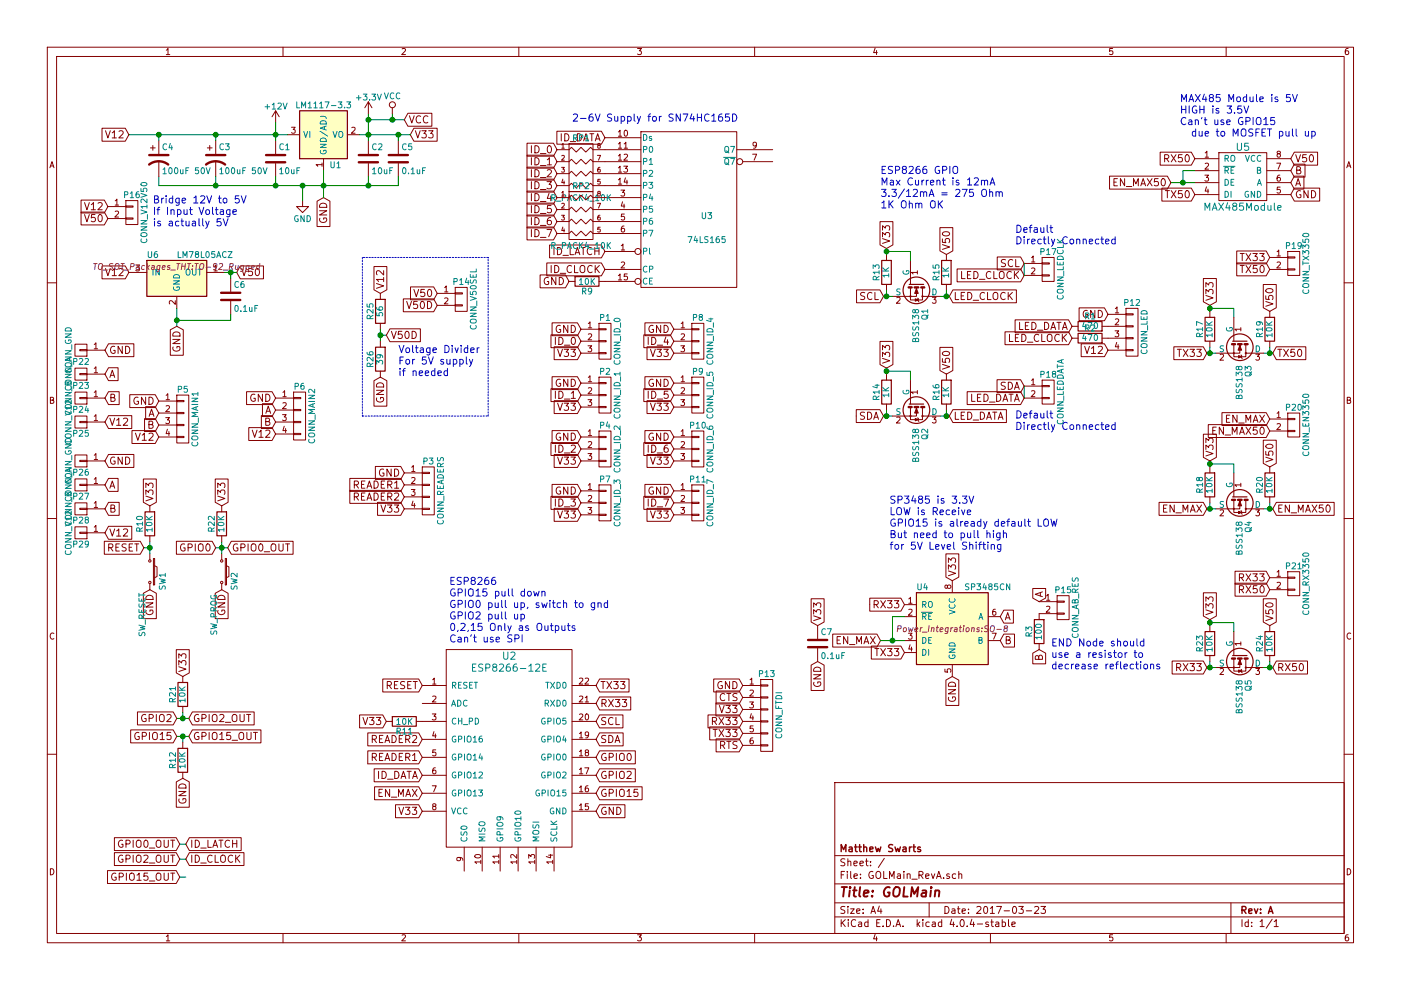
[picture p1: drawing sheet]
EESchema Schematic File Version 2
LIBS:power
LIBS:device
LIBS:transistors
LIBS:conn
LIBS:linear
LIBS:regul
LIBS:74xx
LIBS:cmos4000
LIBS:adc-dac
LIBS:memory
LIBS:xilinx
LIBS:microcontrollers
LIBS:dsp
LIBS:microchip
LIBS:analog_switches
LIBS:motorola
LIBS:texas
LIBS:intel
LIBS:audio
LIBS:interface
LIBS:digital-audio
LIBS:philips
LIBS:display
LIBS:cypress
LIBS:siliconi
LIBS:opto
LIBS:atmel
LIBS:contrib
LIBS:valves
LIBS:myParts
LIBS:GOLMain_RevA-cache
EELAYER 25 0
EELAYER END
$Descr A4 11693 8268
encoding utf-8
Sheet 1 1
Title "GOLMain"
Date "2017-03-23"
Rev "A"
Comp "Matthew Swarts"
Comment1 ""
Comment2 ""
Comment3 ""
Comment4 ""
$EndDescr
$Comp
L ESP8266-12E U2
U 1 1
P 4250 5925
F 0 "U2" H 4250 6375 60  0000 C CNN
F 1 "ESP8266-12E" H 4250 6275 60  0000 C CNN
F 2 "ESP8266:ESP-12E" H 4250 5925 60  0001 C CNN
F 3 "" H 4250 5925 60  0000 C CNN
	1    4250 5925
	1    0    0    -1  
$EndComp
$Comp
L LM1117-3.3 U1
U 1 1
P 2700 1125
F 0 "U1" H 2800 875 50  0000 C CNN
F 1 "LM1117-3.3" H 2700 1375 50  0000 C CNN
F 2 "TO_SOT_Packages_SMD:SOT-223" H 2700 1125 50  0001 C CNN
F 3 "" H 2700 1125 50  0000 C CNN
	1    2700 1125
	1    0    0    -1  
$EndComp
$Comp
L 74LS165 U3
U 1 1
P 5750 1750
F 0 "U3" H 5900 1700 50  0000 C CNN
F 1 "74LS165" H 5900 1500 50  0000 C CNN
F 2 "Housings_SOIC:SOIC-16_3.9x9.9mm_Pitch1.27mm" H 5750 1750 50  0001 C CNN
F 3 "" H 5750 1750 50  0000 C CNN
	1    5750 1750
	1    0    0    -1  
$EndComp
Text GLabel 4975 5725 2    60   Input ~ 0
TX33
Text GLabel 4975 5875 2    60   Input ~ 0
RX33
Text GLabel 1075 1125 0    60   Input ~ 0
V12
Text GLabel 3425 1125 2    60   Input ~ 0
V33
Text GLabel 2700 1650 3    60   Input ~ 0
GND
$Comp
L C C2
U 1 1
P 3075 1325
F 0 "C2" H 3100 1425 50  0000 L CNN
F 1 "10uF" H 3100 1225 50  0000 L CNN
F 2 "Capacitors_SMD:C_1206" H 3113 1175 50  0001 C CNN
F 3 "" H 3075 1325 50  0000 C CNN
	1    3075 1325
	1    0    0    -1  
$EndComp
$Comp
L C C1
U 1 1
P 2300 1325
F 0 "C1" H 2325 1425 50  0000 L CNN
F 1 "10uF" H 2325 1225 50  0000 L CNN
F 2 "Capacitors_SMD:C_1206" H 2338 1175 50  0001 C CNN
F 3 "" H 2300 1325 50  0000 C CNN
	1    2300 1325
	1    0    0    -1  
$EndComp
Text GLabel 5050 2100 0    60   Input ~ 0
ID_LATCH
$Comp
L R R9
U 1 1
P 4900 2350
F 0 "R9" V 4980 2350 50  0000 C CNN
F 1 "10K" V 4900 2350 50  0000 C CNN
F 2 "Resistors_SMD:R_1206" V 4830 2350 50  0001 C CNN
F 3 "" H 4900 2350 50  0000 C CNN
	1    4900 2350
	0    1    1    0   
$EndComp
Text GLabel 4750 2350 0    60   Input ~ 0
GND
Text GLabel 5050 1150 0    60   Input ~ 0
ID_DATA
Text GLabel 5050 2250 0    60   Input ~ 0
ID_CLOCK
Text GLabel 4650 1250 0    60   Input ~ 0
ID_0
Text GLabel 4650 1350 0    60   Input ~ 0
ID_1
Text GLabel 4650 1450 0    60   Input ~ 0
ID_2
Text GLabel 4650 1550 0    60   Input ~ 0
ID_3
Text GLabel 4650 1650 0    60   Input ~ 0
ID_4
Text GLabel 4650 1750 0    60   Input ~ 0
ID_5
Text GLabel 4650 1850 0    60   Input ~ 0
ID_6
Text GLabel 4650 1950 0    60   Input ~ 0
ID_7
Text GLabel 3375 1000 2    60   Input ~ 0
VCC
Text GLabel 3525 6775 0    60   Input ~ 0
V33
Text GLabel 4975 6775 2    60   Input ~ 0
GND
Text GLabel 8950 2725 0    60   Input ~ 0
LED_DATA
Text GLabel 8950 2825 0    60   Input ~ 0
LED_CLOCK
Text GLabel 9250 2625 0    60   Input ~ 0
GND
Text GLabel 4975 6175 2    60   Input ~ 0
SDA
Text GLabel 4975 6025 2    60   Input ~ 0
SCL
Text GLabel 3525 6325 0    60   Input ~ 0
READER1
Text GLabel 3525 6175 0    60   Input ~ 0
READER2
Text GLabel 1550 7050 2    60   Input ~ 0
ID_LATCH
Text GLabel 1550 7175 2    60   Input ~ 0
ID_CLOCK
Text GLabel 3525 6475 0    60   Input ~ 0
ID_DATA
$Comp
L R R11
U 1 1
P 3375 6025
F 0 "R11" V 3455 6025 50  0000 C CNN
F 1 "10K" V 3375 6025 50  0000 C CNN
F 2 "Resistors_SMD:R_1206" V 3305 6025 50  0001 C CNN
F 3 "" H 3375 6025 50  0000 C CNN
	1    3375 6025
	0    1    1    0   
$EndComp
Text GLabel 3225 6025 0    60   Input ~ 0
V33
$Comp
L R R12
U 1 1
P 1525 6350
F 0 "R12" V 1605 6350 50  0000 C CNN
F 1 "10K" V 1525 6350 50  0000 C CNN
F 2 "Resistors_SMD:R_1206" V 1455 6350 50  0001 C CNN
F 3 "" H 1525 6350 50  0000 C CNN
	1    1525 6350
	-1   0    0    1   
$EndComp
Text GLabel 1525 6500 3    60   Input ~ 0
GND
$Comp
L R R10
U 1 1
P 1250 4375
F 0 "R10" V 1330 4375 50  0000 C CNN
F 1 "10K" V 1250 4375 50  0000 C CNN
F 2 "Resistors_SMD:R_1206" V 1180 4375 50  0001 C CNN
F 3 "" H 1250 4375 50  0000 C CNN
	1    1250 4375
	-1   0    0    1   
$EndComp
Text GLabel 1250 4225 1    60   Input ~ 0
V33
$Comp
L +3.3V #PWR01
U 1 1
P 3075 950
F 0 "#PWR01" H 3075 800 50  0001 C CNN
F 1 "+3.3V" H 3075 1090 50  0000 C CNN
F 2 "" H 3075 950 50  0000 C CNN
F 3 "" H 3075 950 50  0000 C CNN
	1    3075 950 
	1    0    0    -1  
$EndComp
$Comp
L GND #PWR02
U 1 1
P 2525 1675
F 0 "#PWR02" H 2525 1425 50  0001 C CNN
F 1 "GND" H 2525 1525 50  0000 C CNN
F 2 "" H 2525 1675 50  0000 C CNN
F 3 "" H 2525 1675 50  0000 C CNN
	1    2525 1675
	1    0    0    -1  
$EndComp
$Comp
L +12V #PWR03
U 1 1
P 2300 1025
F 0 "#PWR03" H 2300 875 50  0001 C CNN
F 1 "+12V" H 2300 1165 50  0000 C CNN
F 2 "" H 2300 1025 50  0000 C CNN
F 3 "" H 2300 1025 50  0000 C CNN
	1    2300 1025
	1    0    0    -1  
$EndComp
$Comp
L VCC #PWR04
U 1 1
P 3275 950
F 0 "#PWR04" H 3275 800 50  0001 C CNN
F 1 "VCC" H 3275 1100 50  0000 C CNN
F 2 "" H 3275 950 50  0000 C CNN
F 3 "" H 3275 950 50  0000 C CNN
	1    3275 950 
	1    0    0    -1  
$EndComp
Text GLabel 1850 4925 3    60   Input ~ 0
GND
Text GLabel 1250 4925 3    60   Input ~ 0
GND
$Comp
L BSS138 Q1
U 1 1
P 7650 2375
F 0 "Q1" H 7850 2450 50  0000 L CNN
F 1 "BSS138" H 7850 2375 50  0000 L CNN
F 2 "TO_SOT_Packages_SMD:SOT-23" H 7850 2300 50  0001 L CIN
F 3 "" H 7650 2375 50  0000 L CNN
	1    7650 2375
	0    1    1    0   
$EndComp
Text GLabel 7925 2475 2    60   Input ~ 0
LED_CLOCK
Text GLabel 7925 3475 2    60   Input ~ 0
LED_DATA
Text GLabel 7375 2475 0    60   Input ~ 0
SCL
Text GLabel 7375 3475 0    60   Input ~ 0
SDA
$Comp
L R R13
U 1 1
P 7400 2275
F 0 "R13" V 7480 2275 50  0000 C CNN
F 1 "1K" V 7400 2275 50  0000 C CNN
F 2 "Resistors_SMD:R_1206" V 7330 2275 50  0001 C CNN
F 3 "" H 7400 2275 50  0000 C CNN
	1    7400 2275
	-1   0    0    1   
$EndComp
$Comp
L R R15
U 1 1
P 7900 2275
F 0 "R15" V 7980 2275 50  0000 C CNN
F 1 "1K" V 7900 2275 50  0000 C CNN
F 2 "Resistors_SMD:R_1206" V 7830 2275 50  0001 C CNN
F 3 "" H 7900 2275 50  0000 C CNN
	1    7900 2275
	-1   0    0    1   
$EndComp
Text GLabel 7400 2075 1    60   Input ~ 0
V33
Text GLabel 7900 2125 1    60   Input ~ 0
V50
$Comp
L BSS138 Q2
U 1 1
P 7650 3375
F 0 "Q2" H 7850 3450 50  0000 L CNN
F 1 "BSS138" H 7850 3375 50  0000 L CNN
F 2 "TO_SOT_Packages_SMD:SOT-23" H 7850 3300 50  0001 L CIN
F 3 "" H 7650 3375 50  0000 L CNN
	1    7650 3375
	0    1    1    0   
$EndComp
$Comp
L R R14
U 1 1
P 7400 3275
F 0 "R14" V 7480 3275 50  0000 C CNN
F 1 "1K" V 7400 3275 50  0000 C CNN
F 2 "Resistors_SMD:R_1206" V 7330 3275 50  0001 C CNN
F 3 "" H 7400 3275 50  0000 C CNN
	1    7400 3275
	-1   0    0    1   
$EndComp
$Comp
L R R16
U 1 1
P 7900 3275
F 0 "R16" V 7980 3275 50  0000 C CNN
F 1 "1K" V 7900 3275 50  0000 C CNN
F 2 "Resistors_SMD:R_1206" V 7830 3275 50  0001 C CNN
F 3 "" H 7900 3275 50  0000 C CNN
	1    7900 3275
	-1   0    0    1   
$EndComp
Text GLabel 7400 3075 1    60   Input ~ 0
V33
Text GLabel 7900 3125 1    60   Input ~ 0
V50
$Comp
L CP1 C3
U 1 1
P 1800 1325
F 0 "C3" H 1825 1425 50  0000 L CNN
F 1 "100uF 50V" H 1825 1225 50  0000 L CNN
F 2 "Capacitors_ThroughHole:C_Radial_D8_L13_P3.8" H 1800 1325 50  0001 C CNN
F 3 "" H 1800 1325 50  0000 C CNN
	1    1800 1325
	1    0    0    -1  
$EndComp
$Comp
L SP3485CN U4
U 1 1
P 7950 5250
F 0 "U4" H 7650 5600 50  0000 L CNN
F 1 "SP3485CN" H 8050 5600 50  0000 L CNN
F 2 "Power_Integrations:SO-8" H 7950 5250 50  0000 C CIN
F 3 "" H 7950 5250 50  0000 C CNN
	1    7950 5250
	1    0    0    -1  
$EndComp
$Comp
L CONN_01X04 P5
U 1 1
P 1525 3500
F 0 "P5" H 1525 3750 50  0000 C CNN
F 1 "CONN_MAIN1" V 1625 3500 50  0000 C CNN
F 2 "Connect:AK300-4" H 1525 3500 50  0001 C CNN
F 3 "" H 1525 3500 50  0000 C CNN
	1    1525 3500
	1    0    0    -1  
$EndComp
$Comp
L CONN_01X04 P6
U 1 1
P 2500 3475
F 0 "P6" H 2500 3725 50  0000 C CNN
F 1 "CONN_MAIN2" V 2600 3475 50  0000 C CNN
F 2 "Connect:AK300-4" H 2500 3475 50  0001 C CNN
F 3 "" H 2500 3475 50  0000 C CNN
	1    2500 3475
	1    0    0    -1  
$EndComp
Text GLabel 1325 3350 0    60   Input ~ 0
GND
Text GLabel 2300 3325 0    60   Input ~ 0
GND
Text GLabel 1325 3650 0    60   Input ~ 0
V12
Text GLabel 2300 3625 0    60   Input ~ 0
V12
$Comp
L CP1 C4
U 1 1
P 1325 1325
F 0 "C4" H 1350 1425 50  0000 L CNN
F 1 "100uF 50V" H 1350 1225 50  0000 L CNN
F 2 "Capacitors_ThroughHole:C_Radial_D8_L13_P3.8" H 1325 1325 50  0001 C CNN
F 3 "" H 1325 1325 50  0000 C CNN
	1    1325 1325
	1    0    0    -1  
$EndComp
Text GLabel 1325 3450 0    60   Input ~ 0
A
Text GLabel 1325 3550 0    60   Input ~ 0
B
Text GLabel 2300 3425 0    60   Input ~ 0
A
Text GLabel 2300 3525 0    60   Input ~ 0
B
Text GLabel 8350 5150 2    60   Input ~ 0
A
Text GLabel 8350 5350 2    60   Input ~ 0
B
Text GLabel 7950 4850 1    60   Input ~ 0
V33
$Comp
L BSS138 Q3
U 1 1
P 10350 2850
F 0 "Q3" H 10550 2925 50  0000 L CNN
F 1 "BSS138" H 10550 2850 50  0000 L CNN
F 2 "TO_SOT_Packages_SMD:SOT-23" H 10550 2775 50  0001 L CIN
F 3 "" H 10350 2850 50  0000 L CNN
	1    10350 2850
	0    1    1    0   
$EndComp
$Comp
L R R17
U 1 1
P 10100 2750
F 0 "R17" V 10180 2750 50  0000 C CNN
F 1 "10K" V 10100 2750 50  0000 C CNN
F 2 "Resistors_SMD:R_1206" V 10030 2750 50  0001 C CNN
F 3 "" H 10100 2750 50  0000 C CNN
	1    10100 2750
	-1   0    0    1   
$EndComp
$Comp
L R R19
U 1 1
P 10600 2750
F 0 "R19" V 10680 2750 50  0000 C CNN
F 1 "10K" V 10600 2750 50  0000 C CNN
F 2 "Resistors_SMD:R_1206" V 10530 2750 50  0001 C CNN
F 3 "" H 10600 2750 50  0000 C CNN
	1    10600 2750
	-1   0    0    1   
$EndComp
Text GLabel 10100 2550 1    60   Input ~ 0
V33
Text GLabel 10600 2600 1    60   Input ~ 0
V50
Text GLabel 10075 2950 0    60   Input ~ 0
TX33
Text GLabel 10625 2950 2    60   Input ~ 0
TX50
$Comp
L BSS138 Q4
U 1 1
P 10350 4150
F 0 "Q4" H 10550 4225 50  0000 L CNN
F 1 "BSS138" H 10550 4150 50  0000 L CNN
F 2 "TO_SOT_Packages_SMD:SOT-23" H 10550 4075 50  0001 L CIN
F 3 "" H 10350 4150 50  0000 L CNN
	1    10350 4150
	0    1    1    0   
$EndComp
$Comp
L R R18
U 1 1
P 10100 4050
F 0 "R18" V 10180 4050 50  0000 C CNN
F 1 "10K" V 10100 4050 50  0000 C CNN
F 2 "Resistors_SMD:R_1206" V 10030 4050 50  0001 C CNN
F 3 "" H 10100 4050 50  0000 C CNN
	1    10100 4050
	-1   0    0    1   
$EndComp
$Comp
L R R20
U 1 1
P 10600 4050
F 0 "R20" V 10680 4050 50  0000 C CNN
F 1 "10K" V 10600 4050 50  0000 C CNN
F 2 "Resistors_SMD:R_1206" V 10530 4050 50  0001 C CNN
F 3 "" H 10600 4050 50  0000 C CNN
	1    10600 4050
	-1   0    0    1   
$EndComp
Text GLabel 10100 3850 1    60   Input ~ 0
V33
Text GLabel 10600 3900 1    60   Input ~ 0
V50
Text GLabel 10075 4250 0    60   Input ~ 0
EN_MAX
Text GLabel 10625 4250 2    60   Input ~ 0
EN_MAX50
Text GLabel 7550 5050 0    60   Input ~ 0
RX33
Text GLabel 7550 5450 0    60   Input ~ 0
TX33
Text GLabel 7350 5350 0    60   Input ~ 0
EN_MAX
Text GLabel 7950 5650 3    60   Input ~ 0
GND
Text Notes 4775 1025 0    60   ~ 0
2-6V Supply for SN74HC165D
Text Notes 3750 5375 0    60   ~ 0
ESP8266\nGPIO15 pull down\nGPIO0 pull up, switch to gnd\nGPIO2 pull up\n0,2,15 Only as Outputs\nCan't use SPI
$Comp
L R R21
U 1 1
P 1525 5800
F 0 "R21" V 1605 5800 50  0000 C CNN
F 1 "10K" V 1525 5800 50  0000 C CNN
F 2 "Resistors_SMD:R_1206" V 1455 5800 50  0001 C CNN
F 3 "" H 1525 5800 50  0000 C CNN
	1    1525 5800
	-1   0    0    1   
$EndComp
Text GLabel 1525 5650 1    60   Input ~ 0
V33
$Comp
L R R22
U 1 1
P 1850 4375
F 0 "R22" V 1930 4375 50  0000 C CNN
F 1 "10K" V 1850 4375 50  0000 C CNN
F 2 "Resistors_SMD:R_1206" V 1780 4375 50  0001 C CNN
F 3 "" H 1850 4375 50  0000 C CNN
	1    1850 4375
	-1   0    0    1   
$EndComp
Text GLabel 1850 4225 1    60   Input ~ 0
V33
Text GLabel 4975 6325 2    60   Input ~ 0
GPIO0
Text GLabel 1800 4575 0    60   Input ~ 0
GPIO0
$Comp
L SW_PUSH_SMALL_H SW2
U 1 1
P 1850 4775
F 0 "SW2" H 1930 4885 50  0000 C CNN
F 1 "SW_PROG" H 2210 4715 50  0000 C CNN
F 2 "Buttons_Switches_ThroughHole:SW_PUSH_SMALL" H 1850 4975 50  0001 C CNN
F 3 "" H 1850 4975 50  0000 C CNN
	1    1850 4775
	0    1    1    0   
$EndComp
Text GLabel 1200 4575 0    60   Input ~ 0
RESET
$Comp
L SW_PUSH_SMALL_H SW1
U 1 1
P 1250 4775
F 0 "SW1" H 1330 4885 50  0000 C CNN
F 1 "SW_RESET" H 1610 4715 50  0000 C CNN
F 2 "Buttons_Switches_ThroughHole:SW_PUSH_SMALL" H 1250 4975 50  0001 C CNN
F 3 "" H 1250 4975 50  0000 C CNN
	1    1250 4775
	0    1    1    0   
$EndComp
Text GLabel 3525 5725 0    60   Input ~ 0
RESET
Text GLabel 4975 6475 2    60   Input ~ 0
GPIO2
Text GLabel 1475 6000 0    60   Input ~ 0
GPIO2
Text GLabel 1575 6000 2    60   Input ~ 0
GPIO2_OUT
Text GLabel 4975 6625 2    60   Input ~ 0
GPIO15
Text GLabel 1475 6150 0    60   Input ~ 0
GPIO15
Text GLabel 1575 6150 2    60   Input ~ 0
GPIO15_OUT
Text GLabel 1500 7175 0    60   Input ~ 0
GPIO2_OUT
Text GLabel 1500 7325 0    60   Input ~ 0
GPIO15_OUT
Text GLabel 1900 4575 2    60   Input ~ 0
GPIO0_OUT
Text Notes 7425 4600 0    60   ~ 0
SP3485 is 3.3V\nLOW is Receive\nGPIO15 is already default LOW\nBut need to pull high\nfor 5V Level Shifting
Text GLabel 1500 7050 0    60   Input ~ 0
GPIO0_OUT
$Comp
L CONN_01X04 P12
U 1 1
P 9450 2775
F 0 "P12" H 9450 3025 50  0000 C CNN
F 1 "CONN_LED" V 9550 2775 50  0000 C CNN
F 2 "Connect:AK300-4" H 9450 2775 50  0001 C CNN
F 3 "" H 9450 2775 50  0000 C CNN
	1    9450 2775
	1    0    0    -1  
$EndComp
Text GLabel 9250 2925 0    60   Input ~ 0
V12
$Comp
L MAX485Module U5
U 1 1
P 10375 1475
F 0 "U5" H 10375 1725 60  0000 C CNN
F 1 "MAX485Module" H 10375 1225 60  0000 C CNN
F 2 "Housings_DIP:DIP-8_W7.62mm_LongPads" H 10375 1475 60  0001 C CNN
F 3 "" H 10375 1475 60  0001 C CNN
	1    10375 1475
	1    0    0    -1  
$EndComp
Text GLabel 9975 1625 0    60   Input ~ 0
TX50
Text GLabel 9975 1325 0    60   Input ~ 0
RX50
Text GLabel 9775 1525 0    60   Input ~ 0
EN_MAX50
Text Notes 9850 1150 0    60   ~ 0
MAX485 Module is 5V\nHIGH is 3.5V\nCan't use GPIO15\n  due to MOSFET pull up
$Comp
L BSS138 Q5
U 1 1
P 10350 5475
F 0 "Q5" H 10550 5550 50  0000 L CNN
F 1 "BSS138" H 10550 5475 50  0000 L CNN
F 2 "TO_SOT_Packages_SMD:SOT-23" H 10550 5400 50  0001 L CIN
F 3 "" H 10350 5475 50  0000 L CNN
	1    10350 5475
	0    1    1    0   
$EndComp
$Comp
L R R23
U 1 1
P 10100 5375
F 0 "R23" V 10180 5375 50  0000 C CNN
F 1 "10K" V 10100 5375 50  0000 C CNN
F 2 "Resistors_SMD:R_1206" V 10030 5375 50  0001 C CNN
F 3 "" H 10100 5375 50  0000 C CNN
	1    10100 5375
	-1   0    0    1   
$EndComp
$Comp
L R R24
U 1 1
P 10600 5375
F 0 "R24" V 10680 5375 50  0000 C CNN
F 1 "10K" V 10600 5375 50  0000 C CNN
F 2 "Resistors_SMD:R_1206" V 10530 5375 50  0001 C CNN
F 3 "" H 10600 5375 50  0000 C CNN
	1    10600 5375
	-1   0    0    1   
$EndComp
Text GLabel 10100 5175 1    60   Input ~ 0
V33
Text GLabel 10600 5225 1    60   Input ~ 0
V50
Text GLabel 10075 5575 0    60   Input ~ 0
RX33
Text GLabel 10625 5575 2    60   Input ~ 0
RX50
Text GLabel 3525 6625 0    60   Input ~ 0
EN_MAX
Text GLabel 10775 1525 2    60   Input ~ 0
A
Text GLabel 10775 1425 2    60   Input ~ 0
B
Text GLabel 10775 1625 2    60   Input ~ 0
GND
Text GLabel 10775 1325 2    60   Input ~ 0
V50
$Comp
L CONN_01X03 P1
U 1 1
P 5050 2850
F 0 "P1" H 5050 3050 50  0000 C CNN
F 1 "CONN_ID_0" V 5150 2850 50  0000 C CNN
F 2 "Pin_Headers:Pin_Header_Straight_1x03" H 5050 2850 50  0001 C CNN
F 3 "" H 5050 2850 50  0000 C CNN
	1    5050 2850
	1    0    0    -1  
$EndComp
Text GLabel 4850 2750 0    60   Input ~ 0
GND
Text GLabel 4850 2950 0    60   Input ~ 0
V33
Text GLabel 4850 2850 0    60   Input ~ 0
ID_0
$Comp
L CONN_01X03 P2
U 1 1
P 5050 3300
F 0 "P2" H 5050 3500 50  0000 C CNN
F 1 "CONN_ID_1" V 5150 3300 50  0000 C CNN
F 2 "Pin_Headers:Pin_Header_Straight_1x03" H 5050 3300 50  0001 C CNN
F 3 "" H 5050 3300 50  0000 C CNN
	1    5050 3300
	1    0    0    -1  
$EndComp
Text GLabel 4850 3200 0    60   Input ~ 0
GND
Text GLabel 4850 3400 0    60   Input ~ 0
V33
Text GLabel 4850 3300 0    60   Input ~ 0
ID_1
$Comp
L CONN_01X03 P4
U 1 1
P 5050 3750
F 0 "P4" H 5050 3950 50  0000 C CNN
F 1 "CONN_ID_2" V 5150 3750 50  0000 C CNN
F 2 "Pin_Headers:Pin_Header_Straight_1x03" H 5050 3750 50  0001 C CNN
F 3 "" H 5050 3750 50  0000 C CNN
	1    5050 3750
	1    0    0    -1  
$EndComp
Text GLabel 4850 3650 0    60   Input ~ 0
GND
Text GLabel 4850 3850 0    60   Input ~ 0
V33
Text GLabel 4850 3750 0    60   Input ~ 0
ID_2
$Comp
L CONN_01X03 P7
U 1 1
P 5050 4200
F 0 "P7" H 5050 4400 50  0000 C CNN
F 1 "CONN_ID_3" V 5150 4200 50  0000 C CNN
F 2 "Pin_Headers:Pin_Header_Straight_1x03" H 5050 4200 50  0001 C CNN
F 3 "" H 5050 4200 50  0000 C CNN
	1    5050 4200
	1    0    0    -1  
$EndComp
Text GLabel 4850 4100 0    60   Input ~ 0
GND
Text GLabel 4850 4300 0    60   Input ~ 0
V33
Text GLabel 4850 4200 0    60   Input ~ 0
ID_3
$Comp
L CONN_01X03 P8
U 1 1
P 5825 2850
F 0 "P8" H 5825 3050 50  0000 C CNN
F 1 "CONN_ID_4" V 5925 2850 50  0000 C CNN
F 2 "Pin_Headers:Pin_Header_Straight_1x03" H 5825 2850 50  0001 C CNN
F 3 "" H 5825 2850 50  0000 C CNN
	1    5825 2850
	1    0    0    -1  
$EndComp
Text GLabel 5625 2750 0    60   Input ~ 0
GND
Text GLabel 5625 2950 0    60   Input ~ 0
V33
Text GLabel 5625 2850 0    60   Input ~ 0
ID_4
$Comp
L CONN_01X03 P9
U 1 1
P 5825 3300
F 0 "P9" H 5825 3500 50  0000 C CNN
F 1 "CONN_ID_5" V 5925 3300 50  0000 C CNN
F 2 "Pin_Headers:Pin_Header_Straight_1x03" H 5825 3300 50  0001 C CNN
F 3 "" H 5825 3300 50  0000 C CNN
	1    5825 3300
	1    0    0    -1  
$EndComp
Text GLabel 5625 3200 0    60   Input ~ 0
GND
Text GLabel 5625 3400 0    60   Input ~ 0
V33
Text GLabel 5625 3300 0    60   Input ~ 0
ID_5
$Comp
L CONN_01X03 P10
U 1 1
P 5825 3750
F 0 "P10" H 5825 3950 50  0000 C CNN
F 1 "CONN_ID_6" V 5925 3750 50  0000 C CNN
F 2 "Pin_Headers:Pin_Header_Straight_1x03" H 5825 3750 50  0001 C CNN
F 3 "" H 5825 3750 50  0000 C CNN
	1    5825 3750
	1    0    0    -1  
$EndComp
Text GLabel 5625 3650 0    60   Input ~ 0
GND
Text GLabel 5625 3850 0    60   Input ~ 0
V33
Text GLabel 5625 3750 0    60   Input ~ 0
ID_6
$Comp
L CONN_01X03 P11
U 1 1
P 5825 4200
F 0 "P11" H 5825 4400 50  0000 C CNN
F 1 "CONN_ID_7" V 5925 4200 50  0000 C CNN
F 2 "Pin_Headers:Pin_Header_Straight_1x03" H 5825 4200 50  0001 C CNN
F 3 "" H 5825 4200 50  0000 C CNN
	1    5825 4200
	1    0    0    -1  
$EndComp
Text GLabel 5625 4100 0    60   Input ~ 0
GND
Text GLabel 5625 4300 0    60   Input ~ 0
V33
Text GLabel 5625 4200 0    60   Input ~ 0
ID_7
$Comp
L CONN_01X06 P13
U 1 1
P 6400 5975
F 0 "P13" H 6400 6325 50  0000 C CNN
F 1 "CONN_FTDI" V 6500 5975 50  0000 C CNN
F 2 "Pin_Headers:Pin_Header_Angled_1x06" H 6400 5975 50  0001 C CNN
F 3 "" H 6400 5975 50  0000 C CNN
	1    6400 5975
	1    0    0    -1  
$EndComp
Text GLabel 6200 5925 0    60   Input ~ 0
V33
Text GLabel 6200 6125 0    60   Input ~ 0
TX33
Text GLabel 6200 6025 0    60   Input ~ 0
RX33
Text GLabel 6200 5725 0    60   Input ~ 0
GND
Text GLabel 6200 5825 0    60   Input ~ 0
CTS
Text GLabel 6200 6225 0    60   Input ~ 0
RTS
Text GLabel 1075 2275 0    60   Input ~ 0
V12
Text GLabel 1475 2725 3    60   Input ~ 0
GND
Text GLabel 1975 2275 2    60   Input ~ 0
V50
$Comp
L R R25
U 1 1
P 3175 2600
F 0 "R25" V 3255 2600 50  0000 C CNN
F 1 "56" V 3175 2600 50  0000 C CNN
F 2 "Resistors_SMD:R_1206" V 3105 2600 50  0001 C CNN
F 3 "" H 3175 2600 50  0000 C CNN
	1    3175 2600
	-1   0    0    1   
$EndComp
$Comp
L R R26
U 1 1
P 3175 3000
F 0 "R26" V 3255 3000 50  0000 C CNN
F 1 "39" V 3175 3000 50  0000 C CNN
F 2 "Resistors_SMD:R_1206" V 3105 3000 50  0001 C CNN
F 3 "" H 3175 3000 50  0000 C CNN
	1    3175 3000
	-1   0    0    1   
$EndComp
Text GLabel 3225 2800 2    60   Input ~ 0
V50D
Text GLabel 3175 2450 1    60   Input ~ 0
V12
Text GLabel 3175 3150 3    60   Input ~ 0
GND
$Comp
L C C5
U 1 1
P 3325 1325
F 0 "C5" H 3350 1425 50  0000 L CNN
F 1 "0.1uF" H 3350 1225 50  0000 L CNN
F 2 "Capacitors_SMD:C_0805" H 3363 1175 50  0001 C CNN
F 3 "" H 3325 1325 50  0000 C CNN
	1    3325 1325
	1    0    0    -1  
$EndComp
$Comp
L C C6
U 1 1
P 1925 2475
F 0 "C6" H 1950 2575 50  0000 L CNN
F 1 "0.1uF" H 1950 2375 50  0000 L CNN
F 2 "Capacitors_SMD:C_0805" H 1963 2325 50  0001 C CNN
F 3 "" H 1925 2475 50  0000 C CNN
	1    1925 2475
	1    0    0    -1  
$EndComp
$Comp
L CONN_01X02 P14
U 1 1
P 3850 2500
F 0 "P14" H 3850 2650 50  0000 C CNN
F 1 "CONN_V50SEL" V 3950 2500 50  0000 C CNN
F 2 "Pin_Headers:Pin_Header_Straight_1x02" H 3850 2500 50  0001 C CNN
F 3 "" H 3850 2500 50  0000 C CNN
	1    3850 2500
	1    0    0    -1  
$EndComp
Text GLabel 3650 2550 0    60   Input ~ 0
V50D
Text GLabel 3650 2450 0    60   Input ~ 0
V50
Text Notes 3325 3150 0    60   ~ 0
Voltage Divider\nFor 5V supply\nif needed
Text Notes 7350 1750 0    60   ~ 0
ESP8266 GPIO\nMax Current is 12mA\n3.3/12mA = 275 Ohm\n1K Ohm OK
Text GLabel 3375 4250 0    60   Input ~ 0
V33
Text GLabel 3375 3950 0    60   Input ~ 0
GND
Text GLabel 3375 4050 0    60   Input ~ 0
READER1
Text GLabel 3375 4150 0    60   Input ~ 0
READER2
$Comp
L R_PACK4 RP1
U 1 1
P 4850 1600
F 0 "RP1" H 4850 2050 50  0000 C CNN
F 1 "R_PACK4_10K" H 4850 1550 50  0000 C CNN
F 2 "Resistors_SMD:R_Array_Convex_4x1206" H 4850 1600 50  0001 C CNN
F 3 "" H 4850 1600 50  0000 C CNN
	1    4850 1600
	1    0    0    -1  
$EndComp
$Comp
L R_PACK4 RP2
U 1 1
P 4850 2000
F 0 "RP2" H 4850 2450 50  0000 C CNN
F 1 "R_PACK4_10K" H 4850 1950 50  0000 C CNN
F 2 "Resistors_SMD:R_Array_Convex_4x1206" H 4850 2000 50  0001 C CNN
F 3 "" H 4850 2000 50  0000 C CNN
	1    4850 2000
	1    0    0    -1  
$EndComp
$Comp
L LM78L05ACZ U6
U 1 1
P 1475 2325
F 0 "U6" H 1275 2525 50  0000 C CNN
F 1 "LM78L05ACZ" H 1475 2525 50  0000 L CNN
F 2 "TO_SOT_Packages_THT:TO-92_Rugged" H 1475 2425 50  0000 C CIN
F 3 "" H 1475 2325 50  0000 C CNN
	1    1475 2325
	1    0    0    -1  
$EndComp
$Comp
L R R1
U 1 1
P 9100 2725
F 0 "R1" V 9180 2725 50  0000 C CNN
F 1 "470" V 9100 2725 50  0000 C CNN
F 2 "Resistors_SMD:R_1206" V 9030 2725 50  0001 C CNN
F 3 "" H 9100 2725 50  0000 C CNN
	1    9100 2725
	0    -1   -1   0   
$EndComp
$Comp
L R R2
U 1 1
P 9100 2825
F 0 "R2" V 9180 2825 50  0000 C CNN
F 1 "470" V 9100 2825 50  0000 C CNN
F 2 "Resistors_SMD:R_1206" V 9030 2825 50  0001 C CNN
F 3 "" H 9100 2825 50  0000 C CNN
	1    9100 2825
	0    -1   -1   0   
$EndComp
$Comp
L CONN_01X02 P16
U 1 1
P 1100 1775
F 0 "P16" H 1100 1925 50  0000 C CNN
F 1 "CONN_V12V50" V 1200 1775 50  0000 C CNN
F 2 "Pin_Headers:Pin_Header_Straight_1x02" H 1100 1775 50  0001 C CNN
F 3 "" H 1100 1775 50  0000 C CNN
	1    1100 1775
	1    0    0    -1  
$EndComp
Text GLabel 900  1725 0    60   Input ~ 0
V12
Text GLabel 900  1825 0    60   Input ~ 0
V50
Text Notes 1275 1900 0    60   ~ 0
Bridge 12V to 5V\nIf Input Voltage\nis actually 5V
$Comp
L CONN_01X02 P17
U 1 1
P 8750 2250
F 0 "P17" H 8750 2400 50  0000 C CNN
F 1 "CONN_LEDCLK" V 8850 2250 50  0000 C CNN
F 2 "Pin_Headers:Pin_Header_Straight_1x02" H 8750 2250 50  0001 C CNN
F 3 "" H 8750 2250 50  0000 C CNN
	1    8750 2250
	1    0    0    -1  
$EndComp
Text GLabel 8550 2200 0    60   Input ~ 0
SCL
Text GLabel 8550 2300 0    60   Input ~ 0
LED_CLOCK
$Comp
L CONN_01X02 P18
U 1 1
P 8750 3275
F 0 "P18" H 8750 3425 50  0000 C CNN
F 1 "CONN_LEDDATA" V 8850 3275 50  0000 C CNN
F 2 "Pin_Headers:Pin_Header_Straight_1x02" H 8750 3275 50  0001 C CNN
F 3 "" H 8750 3275 50  0000 C CNN
	1    8750 3275
	1    0    0    -1  
$EndComp
Text GLabel 8550 3225 0    60   Input ~ 0
SDA
Text GLabel 8550 3325 0    60   Input ~ 0
LED_DATA
$Comp
L CONN_01X02 P19
U 1 1
P 10800 2200
F 0 "P19" H 10800 2350 50  0000 C CNN
F 1 "CONN_TX3350" V 10900 2200 50  0000 C CNN
F 2 "Pin_Headers:Pin_Header_Straight_1x02" H 10800 2200 50  0001 C CNN
F 3 "" H 10800 2200 50  0000 C CNN
	1    10800 2200
	1    0    0    -1  
$EndComp
Text GLabel 10600 2150 0    60   Input ~ 0
TX33
Text GLabel 10600 2250 0    60   Input ~ 0
TX50
$Comp
L CONN_01X02 P20
U 1 1
P 10800 3550
F 0 "P20" H 10800 3700 50  0000 C CNN
F 1 "CONN_EN3350" V 10900 3550 50  0000 C CNN
F 2 "Pin_Headers:Pin_Header_Straight_1x02" H 10800 3550 50  0001 C CNN
F 3 "" H 10800 3550 50  0000 C CNN
	1    10800 3550
	1    0    0    -1  
$EndComp
$Comp
L CONN_01X02 P21
U 1 1
P 10800 4875
F 0 "P21" H 10800 5025 50  0000 C CNN
F 1 "CONN_RX3350" V 10900 4875 50  0000 C CNN
F 2 "Pin_Headers:Pin_Header_Straight_1x02" H 10800 4875 50  0001 C CNN
F 3 "" H 10800 4875 50  0000 C CNN
	1    10800 4875
	1    0    0    -1  
$EndComp
Text GLabel 10600 3500 0    60   Input ~ 0
EN_MAX
Text GLabel 10600 3600 0    60   Input ~ 0
EN_MAX50
Text GLabel 10600 4825 0    60   Input ~ 0
RX33
Text GLabel 10600 4925 0    60   Input ~ 0
RX50
$Comp
L CONN_01X04 P3
U 1 1
P 3575 4100
F 0 "P3" H 3575 4350 50  0000 C CNN
F 1 "CONN_READERS" V 3675 4100 50  0000 C CNN
F 2 "Sockets_MOLEX_KK-System:Socket_MOLEX-KK-RM2-54mm_Lock_4pin_straight" H 3575 4100 50  0001 C CNN
F 3 "" H 3575 4100 50  0000 C CNN
	1    3575 4100
	1    0    0    -1  
$EndComp
$Comp
L R R3
U 1 1
P 8675 5275
F 0 "R3" V 8755 5275 50  0000 C CNN
F 1 "100" V 8675 5275 50  0000 C CNN
F 2 "Resistors_SMD:R_1206" V 8605 5275 50  0001 C CNN
F 3 "" H 8675 5275 50  0000 C CNN
	1    8675 5275
	-1   0    0    1   
$EndComp
Text GLabel 8675 5025 1    60   Input ~ 0
A
Text GLabel 8675 5425 3    60   Input ~ 0
B
$Comp
L CONN_01X02 P15
U 1 1
P 8875 5075
F 0 "P15" H 8875 5225 50  0000 C CNN
F 1 "CONN_AB_RES" V 8975 5075 50  0000 C CNN
F 2 "Pin_Headers:Pin_Header_Straight_1x02" H 8875 5075 50  0001 C CNN
F 3 "" H 8875 5075 50  0000 C CNN
	1    8875 5075
	1    0    0    -1  
$EndComp
Text Notes 8775 5600 0    60   ~ 0
END Node should\nuse a resistor to\ndecrease reflections
$Comp
L C C7
U 1 1
P 6825 5375
F 0 "C7" H 6850 5475 50  0000 L CNN
F 1 "0.1uF" H 6850 5275 50  0000 L CNN
F 2 "Capacitors_SMD:C_0805" H 6863 5225 50  0001 C CNN
F 3 "" H 6825 5375 50  0000 C CNN
	1    6825 5375
	1    0    0    -1  
$EndComp
Text GLabel 6825 5525 3    60   Input ~ 0
GND
Text GLabel 6825 5225 1    60   Input ~ 0
V33
Wire Wire Line
	1075 1125 2400 1125
Wire Wire Line
	2300 1025 2300 1175
Connection ~ 2300 1125
Wire Wire Line
	3000 1125 3425 1125
Wire Wire Line
	3075 950  3075 1175
Connection ~ 3075 1125
Wire Wire Line
	2700 1425 2700 1650
Wire Wire Line
	2300 1550 2300 1475
Wire Wire Line
	1325 1550 3325 1550
Connection ~ 2700 1550
Wire Wire Line
	3075 1550 3075 1475
Wire Wire Line
	3075 1000 3375 1000
Connection ~ 3075 1000
Wire Wire Line
	2525 1675 2525 1550
Connection ~ 2525 1550
Wire Wire Line
	3275 950  3275 1000
Connection ~ 3275 1000
Wire Wire Line
	7400 2075 7400 2125
Wire Wire Line
	7400 2100 7600 2100
Wire Wire Line
	7600 2100 7600 2175
Connection ~ 7400 2100
Wire Wire Line
	7400 2425 7400 2475
Wire Wire Line
	7375 2475 7450 2475
Wire Wire Line
	7850 2475 7925 2475
Wire Wire Line
	7900 2475 7900 2425
Wire Wire Line
	7400 3075 7400 3125
Wire Wire Line
	7400 3100 7600 3100
Wire Wire Line
	7600 3100 7600 3175
Connection ~ 7400 3100
Wire Wire Line
	7400 3425 7400 3475
Wire Wire Line
	7375 3475 7450 3475
Wire Wire Line
	7850 3475 7925 3475
Wire Wire Line
	7900 3475 7900 3425
Connection ~ 7400 2475
Connection ~ 7900 2475
Connection ~ 7400 3475
Connection ~ 7900 3475
Wire Wire Line
	1800 1125 1800 1175
Connection ~ 1800 1125
Wire Wire Line
	1800 1475 1800 1550
Connection ~ 2300 1550
Wire Wire Line
	1325 1550 1325 1475
Connection ~ 1800 1550
Wire Wire Line
	1325 1175 1325 1125
Connection ~ 1325 1125
Wire Wire Line
	10100 2550 10100 2600
Wire Wire Line
	10100 2575 10300 2575
Wire Wire Line
	10300 2575 10300 2650
Connection ~ 10100 2575
Wire Wire Line
	10100 2900 10100 2950
Wire Wire Line
	10075 2950 10150 2950
Wire Wire Line
	10550 2950 10625 2950
Wire Wire Line
	10600 2950 10600 2900
Connection ~ 10100 2950
Connection ~ 10600 2950
Wire Wire Line
	10100 3850 10100 3900
Wire Wire Line
	10100 3875 10300 3875
Wire Wire Line
	10300 3875 10300 3950
Connection ~ 10100 3875
Wire Wire Line
	10100 4200 10100 4250
Wire Wire Line
	10075 4250 10150 4250
Wire Wire Line
	10550 4250 10625 4250
Wire Wire Line
	10600 4250 10600 4200
Connection ~ 10100 4250
Connection ~ 10600 4250
Wire Wire Line
	7350 5350 7550 5350
Wire Wire Line
	7550 5150 7450 5150
Wire Wire Line
	7450 5150 7450 5350
Connection ~ 7450 5350
Wire Wire Line
	1800 4575 1900 4575
Wire Wire Line
	1850 4525 1850 4625
Connection ~ 1850 4575
Wire Wire Line
	1250 4525 1250 4625
Wire Wire Line
	1200 4575 1250 4575
Connection ~ 1250 4575
Wire Wire Line
	1475 6000 1575 6000
Wire Wire Line
	1525 5950 1525 6000
Connection ~ 1525 6000
Wire Wire Line
	1475 6150 1575 6150
Wire Wire Line
	1525 6200 1525 6150
Connection ~ 1525 6150
Wire Wire Line
	1500 7175 1550 7175
Wire Wire Line
	1500 7325 1550 7325
Wire Wire Line
	1500 7050 1550 7050
Wire Wire Line
	10100 5175 10100 5225
Wire Wire Line
	10100 5200 10300 5200
Wire Wire Line
	10300 5200 10300 5275
Connection ~ 10100 5200
Wire Wire Line
	10100 5525 10100 5575
Wire Wire Line
	10075 5575 10150 5575
Wire Wire Line
	10550 5575 10625 5575
Wire Wire Line
	10600 5575 10600 5525
Connection ~ 10100 5575
Connection ~ 10600 5575
Wire Wire Line
	9975 1425 9875 1425
Wire Wire Line
	9875 1425 9875 1525
Wire Wire Line
	9775 1525 9975 1525
Connection ~ 9875 1525
Wire Wire Line
	3175 2750 3175 2850
Wire Wire Line
	3225 2800 3175 2800
Connection ~ 3175 2800
Wire Wire Line
	1475 2575 1475 2725
Wire Wire Line
	1875 2275 1975 2275
Wire Wire Line
	1925 2325 1925 2275
Connection ~ 1925 2275
Wire Wire Line
	1925 2625 1925 2675
Wire Wire Line
	1925 2675 1475 2675
Connection ~ 1475 2675
Wire Wire Line
	3325 1175 3325 1125
Connection ~ 3325 1125
Wire Wire Line
	3325 1550 3325 1475
Connection ~ 3075 1550
Wire Notes Line
	3025 2150 3025 3475
Wire Notes Line
	3025 3475 4075 3475
Wire Notes Line
	4075 3475 4075 2150
Wire Notes Line
	4075 2150 3025 2150
Wire Wire Line
	8550 2200 8550 2300
Wire Wire Line
	8550 3225 8550 3325
Text Notes 8475 3600 0    60   ~ 0
Default\nDirectly Connected
Text Notes 8475 2050 0    60   ~ 0
Default\nDirectly Connected
$Comp
L CONN_01X01 P22
U 1 1
P 675 2925
F 0 "P22" H 675 3025 50  0000 C CNN
F 1 "CONN_GND" V 775 2925 50  0000 C CNN
F 2 "Wire_Pads:SolderWirePad_single_1-5mmDrill" H 675 2925 50  0001 C CNN
F 3 "" H 675 2925 50  0000 C CNN
	1    675  2925
	-1   0    0    1   
$EndComp
$Comp
L CONN_01X01 P23
U 1 1
P 675 3125
F 0 "P23" H 675 3225 50  0000 C CNN
F 1 "CONN_A" V 775 3125 50  0000 C CNN
F 2 "Wire_Pads:SolderWirePad_single_0-8mmDrill" H 675 3125 50  0001 C CNN
F 3 "" H 675 3125 50  0000 C CNN
	1    675  3125
	-1   0    0    1   
$EndComp
$Comp
L CONN_01X01 P24
U 1 1
P 675 3325
F 0 "P24" H 675 3425 50  0000 C CNN
F 1 "CONN_B" V 775 3325 50  0000 C CNN
F 2 "Wire_Pads:SolderWirePad_single_0-8mmDrill" H 675 3325 50  0001 C CNN
F 3 "" H 675 3325 50  0000 C CNN
	1    675  3325
	-1   0    0    1   
$EndComp
$Comp
L CONN_01X01 P25
U 1 1
P 675 3525
F 0 "P25" H 675 3625 50  0000 C CNN
F 1 "CONN_V12" V 775 3525 50  0000 C CNN
F 2 "Wire_Pads:SolderWirePad_single_1-5mmDrill" H 675 3525 50  0001 C CNN
F 3 "" H 675 3525 50  0000 C CNN
	1    675  3525
	-1   0    0    1   
$EndComp
$Comp
L CONN_01X01 P26
U 1 1
P 675 3850
F 0 "P26" H 675 3950 50  0000 C CNN
F 1 "CONN_GND" V 775 3850 50  0000 C CNN
F 2 "Wire_Pads:SolderWirePad_single_1-5mmDrill" H 675 3850 50  0001 C CNN
F 3 "" H 675 3850 50  0000 C CNN
	1    675  3850
	-1   0    0    1   
$EndComp
$Comp
L CONN_01X01 P27
U 1 1
P 675 4050
F 0 "P27" H 675 4150 50  0000 C CNN
F 1 "CONN_A" V 775 4050 50  0000 C CNN
F 2 "Wire_Pads:SolderWirePad_single_0-8mmDrill" H 675 4050 50  0001 C CNN
F 3 "" H 675 4050 50  0000 C CNN
	1    675  4050
	-1   0    0    1   
$EndComp
$Comp
L CONN_01X01 P28
U 1 1
P 675 4250
F 0 "P28" H 675 4350 50  0000 C CNN
F 1 "CONN_B" V 775 4250 50  0000 C CNN
F 2 "Wire_Pads:SolderWirePad_single_0-8mmDrill" H 675 4250 50  0001 C CNN
F 3 "" H 675 4250 50  0000 C CNN
	1    675  4250
	-1   0    0    1   
$EndComp
$Comp
L CONN_01X01 P29
U 1 1
P 675 4450
F 0 "P29" H 675 4550 50  0000 C CNN
F 1 "CONN_V12" V 775 4450 50  0000 C CNN
F 2 "Wire_Pads:SolderWirePad_single_1-5mmDrill" H 675 4450 50  0001 C CNN
F 3 "" H 675 4450 50  0000 C CNN
	1    675  4450
	-1   0    0    1   
$EndComp
Text GLabel 875  2925 2    60   Input ~ 0
GND
Text GLabel 875  3125 2    60   Input ~ 0
A
Text GLabel 875  3325 2    60   Input ~ 0
B
Text GLabel 875  3525 2    60   Input ~ 0
V12
Text GLabel 875  3850 2    60   Input ~ 0
GND
Text GLabel 875  4050 2    60   Input ~ 0
A
Text GLabel 875  4250 2    60   Input ~ 0
B
Text GLabel 875  4450 2    60   Input ~ 0
V12
$EndSCHEMATC
